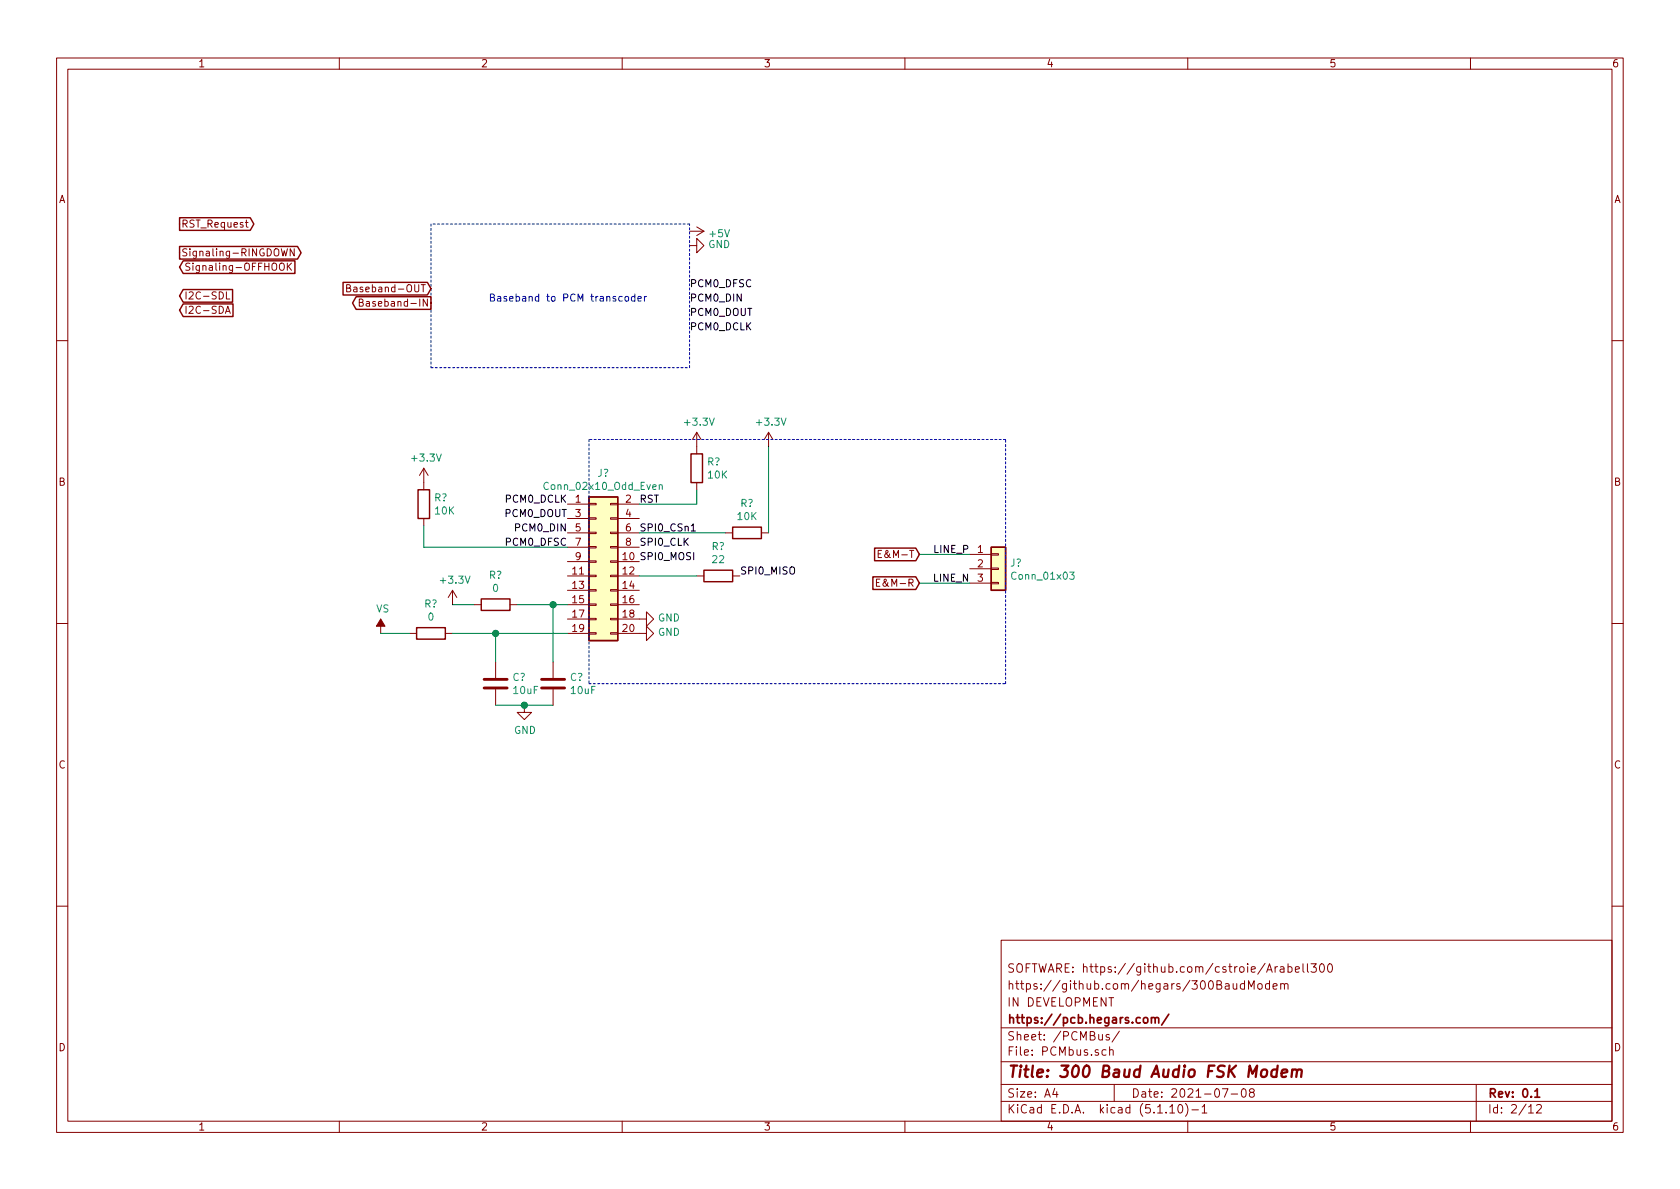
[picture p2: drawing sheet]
EESchema Schematic File Version 4
EELAYER 30 0
EELAYER END
$Descr A4 11693 8268
encoding utf-8
Sheet 2 12
Title "300 Baud Audio FSK Modem "
Date "2021-07-08"
Rev "0.1"
Comp "https://pcb.hegars.com/"
Comment1 "IN DEVELOPMENT "
Comment2 "https://github.com/hegars/300BaudModem"
Comment3 "SOFTWARE: https://github.com/cstroie/Arabell300"
Comment4 ""
$EndDescr
$Comp
L Connector_Generic:Conn_02x10_Odd_Even J?
U 1 1
P 4150 3900
F 0 "J?" H 4200 4517 50  0000 C CNN
F 1 "Conn_02x10_Odd_Even" H 4200 4426 50  0000 C CNN
F 2 "" H 4150 3900 50  0001 C CNN
F 3 "~" H 4150 3900 50  0001 C CNN
	1    4150 3900
	1    0    0    -1  
$EndComp
$Comp
L Connector_Generic:Conn_01x03 J?
U 1 1
P 6950 3950
F 0 "J?" H 7030 3992 50  0000 L CNN
F 1 "Conn_01x03" H 7030 3901 50  0000 L CNN
F 2 "" H 6950 3950 50  0001 C CNN
F 3 "~" H 6950 3950 50  0001 C CNN
	1    6950 3950
	1    0    0    -1  
$EndComp
Text Label 4450 3500 0    50   ~ 0
RST
Text Label 4450 3700 0    50   ~ 0
SPI0_CSn1
Text Label 4450 3800 0    50   ~ 0
SPI0_CLK
Text Label 4450 3900 0    50   ~ 0
SPI0_MOSI
Text Label 5150 4000 0    50   ~ 0
SPI0_MISO
$Comp
L power:GND #PWR?
U 1 1
P 4450 4300
F 0 "#PWR?" H 4450 4050 50  0001 C CNN
F 1 "GND" V 4455 4172 50  0000 R CNN
F 2 "" H 4450 4300 50  0001 C CNN
F 3 "" H 4450 4300 50  0001 C CNN
	1    4450 4300
	0    -1   -1   0   
$EndComp
$Comp
L power:GND #PWR?
U 1 1
P 4450 4400
F 0 "#PWR?" H 4450 4150 50  0001 C CNN
F 1 "GND" V 4455 4272 50  0000 R CNN
F 2 "" H 4450 4400 50  0001 C CNN
F 3 "" H 4450 4400 50  0001 C CNN
	1    4450 4400
	0    -1   -1   0   
$EndComp
Text Label 3950 3500 2    50   ~ 0
PCM0_DCLK
Text Label 3950 3600 2    50   ~ 0
PCM0_DOUT
Text Label 3950 3700 2    50   ~ 0
PCM0_DIN
Text Label 3950 3800 2    50   ~ 0
PCM0_DFSC
Text Label 6750 3850 2    50   ~ 0
LINE_P
Text Label 6750 4050 2    50   ~ 0
LINE_N
$Comp
L power:+3.3V #PWR?
U 1 1
P 4850 3100
F 0 "#PWR?" H 4850 2950 50  0001 C CNN
F 1 "+3.3V" H 4865 3273 50  0000 C CNN
F 2 "" H 4850 3100 50  0001 C CNN
F 3 "" H 4850 3100 50  0001 C CNN
	1    4850 3100
	1    0    0    -1  
$EndComp
$Comp
L Device:R R?
U 1 1
P 4850 3250
F 0 "R?" H 4920 3296 50  0000 L CNN
F 1 "10K" H 4920 3205 50  0000 L CNN
F 2 "" V 4780 3250 50  0001 C CNN
F 3 "~" H 4850 3250 50  0001 C CNN
	1    4850 3250
	1    0    0    -1  
$EndComp
Wire Wire Line
	4450 3500 4850 3500
Wire Wire Line
	4850 3500 4850 3400
$Comp
L power:+3.3V #PWR?
U 1 1
P 3150 4200
F 0 "#PWR?" H 3150 4050 50  0001 C CNN
F 1 "+3.3V" H 3165 4373 50  0000 C CNN
F 2 "" H 3150 4200 50  0001 C CNN
F 3 "" H 3150 4200 50  0001 C CNN
	1    3150 4200
	1    0    0    -1  
$EndComp
$Comp
L Device:R R?
U 1 1
P 3450 4200
F 0 "R?" V 3243 4200 50  0000 C CNN
F 1 "0" V 3334 4200 50  0000 C CNN
F 2 "" V 3380 4200 50  0001 C CNN
F 3 "~" H 3450 4200 50  0001 C CNN
	1    3450 4200
	0    1    1    0   
$EndComp
Wire Wire Line
	3150 4200 3300 4200
Wire Wire Line
	3600 4200 3850 4200
$Comp
L Device:R R?
U 1 1
P 3000 4400
F 0 "R?" V 2793 4400 50  0000 C CNN
F 1 "0" V 2884 4400 50  0000 C CNN
F 2 "" V 2930 4400 50  0001 C CNN
F 3 "~" H 3000 4400 50  0001 C CNN
	1    3000 4400
	0    1    1    0   
$EndComp
Wire Wire Line
	3150 4400 3450 4400
$Comp
L power:VS #PWR?
U 1 1
P 2650 4400
F 0 "#PWR?" H 2450 4250 50  0001 C CNN
F 1 "VS" H 2665 4573 50  0000 C CNN
F 2 "" H 2650 4400 50  0001 C CNN
F 3 "" H 2650 4400 50  0001 C CNN
	1    2650 4400
	1    0    0    -1  
$EndComp
Wire Wire Line
	2650 4400 2850 4400
$Comp
L Device:C C?
U 1 1
P 3450 4750
F 0 "C?" H 3565 4796 50  0000 L CNN
F 1 "10uF" H 3565 4705 50  0000 L CNN
F 2 "" H 3488 4600 50  0001 C CNN
F 3 "~" H 3450 4750 50  0001 C CNN
	1    3450 4750
	1    0    0    -1  
$EndComp
$Comp
L Device:C C?
U 1 1
P 3850 4750
F 0 "C?" H 3965 4796 50  0000 L CNN
F 1 "10uF" H 3965 4705 50  0000 L CNN
F 2 "" H 3888 4600 50  0001 C CNN
F 3 "~" H 3850 4750 50  0001 C CNN
	1    3850 4750
	1    0    0    -1  
$EndComp
Wire Wire Line
	3450 4900 3650 4900
$Comp
L power:GND #PWR?
U 1 1
P 3650 4900
F 0 "#PWR?" H 3650 4650 50  0001 C CNN
F 1 "GND" H 3655 4727 50  0000 C CNN
F 2 "" H 3650 4900 50  0001 C CNN
F 3 "" H 3650 4900 50  0001 C CNN
	1    3650 4900
	1    0    0    -1  
$EndComp
Wire Wire Line
	3650 4900 3850 4900
Connection ~ 3650 4900
Wire Wire Line
	3850 4600 3850 4200
Connection ~ 3850 4200
Wire Wire Line
	3850 4200 3950 4200
Wire Wire Line
	3450 4600 3450 4400
Connection ~ 3450 4400
Wire Wire Line
	3450 4400 3950 4400
$Comp
L Device:R R?
U 1 1
P 2950 3500
F 0 "R?" H 3020 3546 50  0000 L CNN
F 1 "10K" H 3020 3455 50  0000 L CNN
F 2 "" V 2880 3500 50  0001 C CNN
F 3 "~" H 2950 3500 50  0001 C CNN
	1    2950 3500
	1    0    0    -1  
$EndComp
Wire Wire Line
	3950 3800 2950 3800
Wire Wire Line
	2950 3800 2950 3650
$Comp
L power:+3.3V #PWR?
U 1 1
P 2950 3350
F 0 "#PWR?" H 2950 3200 50  0001 C CNN
F 1 "+3.3V" H 2965 3523 50  0000 C CNN
F 2 "" H 2950 3350 50  0001 C CNN
F 3 "" H 2950 3350 50  0001 C CNN
	1    2950 3350
	1    0    0    -1  
$EndComp
$Comp
L Device:R R?
U 1 1
P 5200 3700
F 0 "R?" V 4993 3700 50  0000 C CNN
F 1 "10K" V 5084 3700 50  0000 C CNN
F 2 "" V 5130 3700 50  0001 C CNN
F 3 "~" H 5200 3700 50  0001 C CNN
	1    5200 3700
	0    1    1    0   
$EndComp
$Comp
L power:+3.3V #PWR?
U 1 1
P 5350 3100
F 0 "#PWR?" H 5350 2950 50  0001 C CNN
F 1 "+3.3V" H 5365 3273 50  0000 C CNN
F 2 "" H 5350 3100 50  0001 C CNN
F 3 "" H 5350 3100 50  0001 C CNN
	1    5350 3100
	1    0    0    -1  
$EndComp
Wire Wire Line
	5350 3100 5350 3700
Wire Wire Line
	5050 3700 4450 3700
$Comp
L Device:R R?
U 1 1
P 5000 4000
F 0 "R?" V 4793 4000 50  0000 C CNN
F 1 "22" V 4884 4000 50  0000 C CNN
F 2 "" V 4930 4000 50  0001 C CNN
F 3 "~" H 5000 4000 50  0001 C CNN
	1    5000 4000
	0    1    1    0   
$EndComp
Wire Wire Line
	4850 4000 4450 4000
Text GLabel 6400 4050 0    50   Input ~ 0
E&M-R
Text GLabel 6400 3850 0    50   Input ~ 0
E&M-T
$Comp
L power:+5V #PWR?
U 1 1
P 4800 1600
AR Path="/60E6E2DF" Ref="#PWR?"  Part="1" 
AR Path="/60E9D9E5/60E6E2DF" Ref="#PWR?"  Part="1" 
AR Path="/60E5C27B/60E6E2DF" Ref="#PWR?"  Part="1" 
F 0 "#PWR?" H 4800 1450 50  0001 C CNN
F 1 "+5V" V 4815 1728 50  0000 L CNN
F 2 "" H 4800 1600 50  0001 C CNN
F 3 "" H 4800 1600 50  0001 C CNN
	1    4800 1600
	0    1    1    0   
$EndComp
Text GLabel 1250 1550 2    50   Output ~ 0
RST_Request
Text GLabel 1250 2150 2    50   Input ~ 0
I2C-SDA
Text GLabel 1250 2050 2    50   Input ~ 0
I2C-SDL
$Comp
L power:GND #PWR?
U 1 1
P 4800 1700
AR Path="/60E6E2E8" Ref="#PWR?"  Part="1" 
AR Path="/60E9D9E5/60E6E2E8" Ref="#PWR?"  Part="1" 
AR Path="/60E5C27B/60E6E2E8" Ref="#PWR?"  Part="1" 
F 0 "#PWR?" H 4800 1450 50  0001 C CNN
F 1 "GND" V 4805 1572 50  0000 R CNN
F 2 "" H 4800 1700 50  0001 C CNN
F 3 "" H 4800 1700 50  0001 C CNN
	1    4800 1700
	0    -1   -1   0   
$EndComp
Text GLabel 1250 1750 2    50   Output ~ 0
Signaling-RINGDOWN
Text GLabel 1250 1850 2    50   Input ~ 0
Signaling-OFFHOOK
Text GLabel 3000 2000 0    50   Input ~ 0
Baseband-OUT
Text GLabel 3000 2100 0    50   Output ~ 0
Baseband-IN
Wire Notes Line
	3000 1550 3000 2550
Wire Notes Line
	3000 2550 4800 2550
Wire Notes Line
	4800 2550 4800 1550
Wire Notes Line
	4800 1550 3000 1550
Text Notes 3400 2100 0    50   ~ 0
Baseband to PCM transcoder
Text Label 4800 2300 0    50   ~ 0
PCM0_DCLK
Text Label 4800 2200 0    50   ~ 0
PCM0_DOUT
Text Label 4800 2100 0    50   ~ 0
PCM0_DIN
Text Label 4800 2000 0    50   ~ 0
PCM0_DFSC
Wire Wire Line
	6400 4050 6750 4050
Wire Wire Line
	6750 3850 6400 3850
Wire Notes Line
	4100 3050 4100 4750
Wire Notes Line
	4100 4750 7000 4750
Wire Notes Line
	7000 4750 7000 3050
Wire Notes Line
	7000 3050 4100 3050
$EndSCHEMATC
